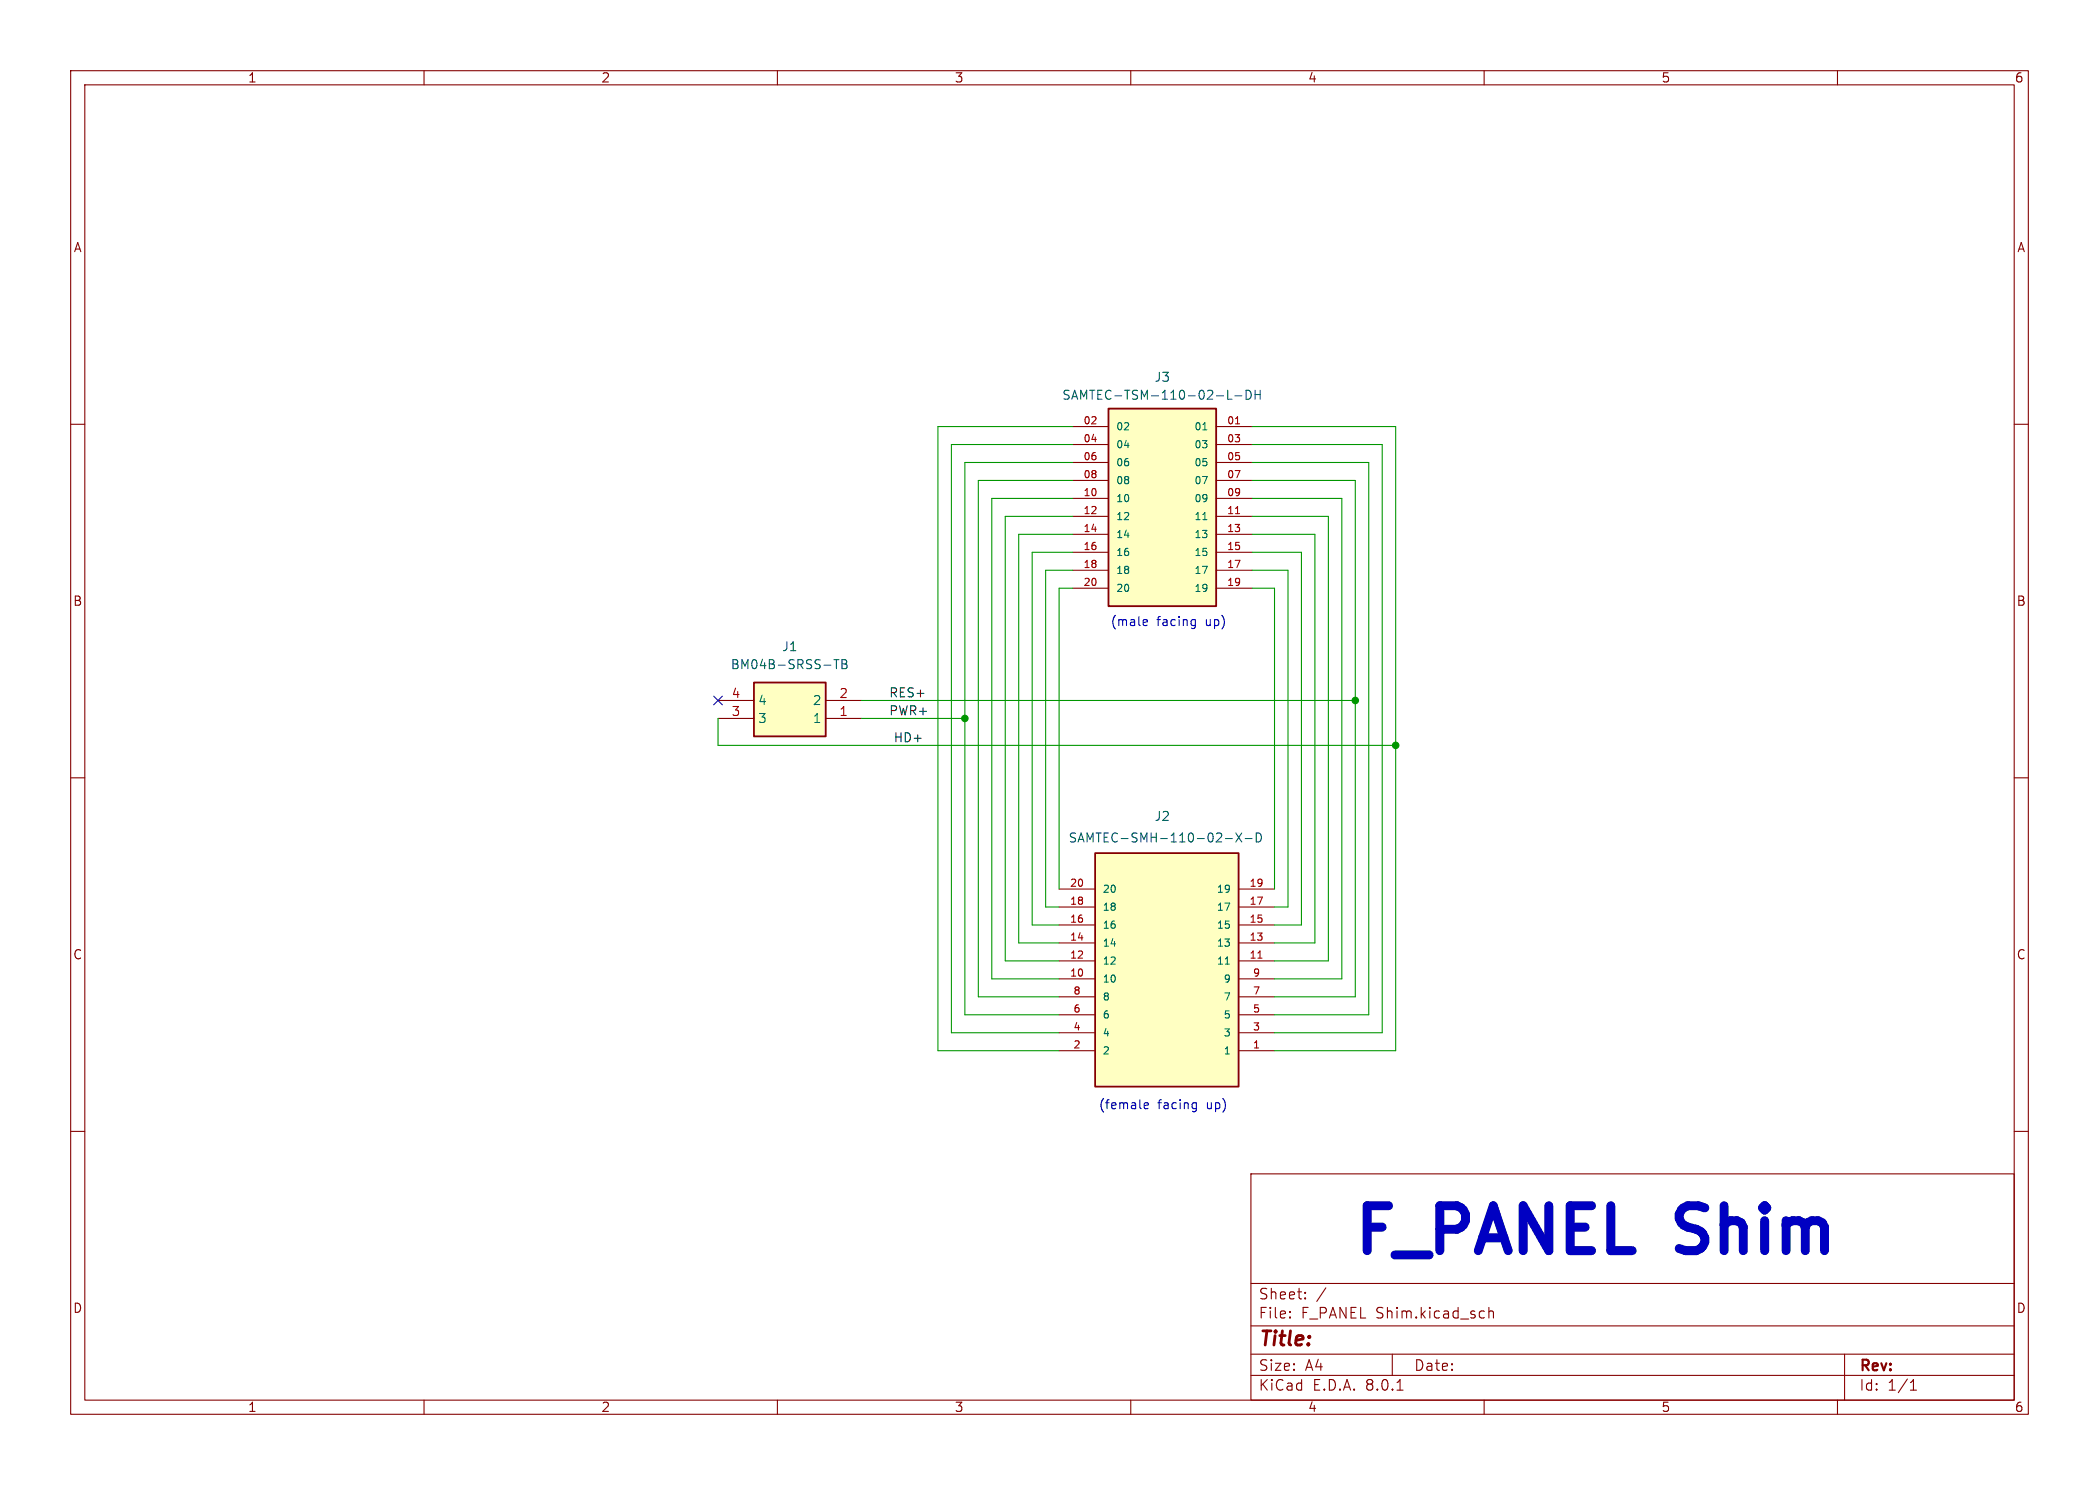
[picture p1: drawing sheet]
<svg xmlns="http://www.w3.org/2000/svg" width="297mm" height="210mm" viewBox="0 0 297 210" stroke-linecap="round" stroke-linejoin="round" font-family="sans-serif">
<g fill="none" stroke="#840000" stroke-width=".15">
<path d="M10 10h277v190h-277zM12 12h273v186h-273zM60 10v2M110 10v2M160 10v2M210 10v2M260 10v2M10 60h2M285 60h2M10 110h2M285 110h2M10 160h2"/>
<path d="M285 160h2M177 166h108v32h-108zM60 198v2M110 198v2M160 198v2M177 194.5h108M177 191.5h108M177 187.5h108M177 181.5h108M182.5 186.3h.1l-.1 .1M182.5 186.3v.1M182.5 185.5v.1"/>
<path d="M182.5 185.5h.1l-.1 .1M184.7 183.6v.1M184.7 183.6h-.1l.1 .1M184.7 182.8v.1M184.7 182.8h-.1l.1 .1M187.6 182.1l-1.3 2M197 191.5v3M197.7 196.6h.8M209.9 185.4l.1 .1M210 198v2M210 186.3l-.1 .1M210.7 184.9v1.5"/>
<path d="M210.7 185.5a.37 .37 0 0 1 .6 .1v.8M260 198v2M261 191.5v6.5M270.3 196.6h.9M270.3 195.5l.4-.4v1.5"/>
</g>
<path d="M155 120.7h20.3v33h-20.3z" fill="#ffffc2"/>
<path d="M155 120.7h20.3v33h-20.3z" fill="none" stroke="#840000" stroke-width=".25"/>
<g fill="none" stroke="#840000" stroke-width=".15">
<path d="M149.9 138.4h5M149.9 135.9h5M149.9 133.4h5M149.9 130.8h5M149.9 128.3h5M149.9 125.7h5M175.3 138.4h5M175.3 135.9h5M175.3 133.4h5M175.3 130.8h5M175.3 128.3h5M175.3 125.7h5"/>
<path d="M149.9 148.6h5M149.9 146.1h5M149.9 143.5h5M149.9 141h5M175.3 148.6h5M175.3 146.1h5M175.3 143.5h5M175.3 141h5"/>
</g>
<path d="M173.4 118.6h1M174.9 117.8l.8 1.3M175.7 117.8l-.8 1.3M176.2 118.6h1M177.8 117.8a.64 .64 0 0 1 .7 .6 .64 .64 0 0 1-.7 .7zM173.4 136.4h.6" fill="none" stroke="#006464" stroke-width=".15"/>
<path d="M178 135.5h.6" fill="none" stroke="#a90000" stroke-width=".15"/>
<path d="M156.8 57.8h15.3v27.9h-15.3z" fill="#ffffc2"/>
<path d="M156.8 57.8h15.3v27.9h-15.3z" fill="none" stroke="#840000" stroke-width=".25"/>
<g fill="none" stroke="#840000" stroke-width=".15">
<path d="M151.8 60.3h5M151.8 62.9h5M151.8 65.4h5M151.8 67.9h5M151.8 70.5h5M151.8 73h5M151.8 75.6h5M151.8 78.1h5M172.1 60.3h5.1M172.1 62.9h5.1M172.1 65.4h5.1M172.1 67.9h5.1"/>
<path d="M172.1 70.5h5.1M172.1 73h5.1M172.1 75.6h5.1M172.1 78.1h5.1M151.8 80.6h5M151.8 83.2h5M172.1 80.6h5.1M172.1 83.2h5.1"/>
</g>
<path d="M173.7 55.2v1.3h.6M174.7 56h1M176.3 55.2a.64 .64 0 0 1 .8 .6 .64 .64 0 0 1-.8 .7zM177.6 55.2v1.3M177.6 55.8h.7M178.3 55.2v1.3M170.2 60.8h.6M170.2 73.5h.6" fill="none" stroke="#006464" stroke-width=".15"/>
<path d="M174.8 59.9h.6M174.8 72.6h.6" fill="none" stroke="#a90000" stroke-width=".15"/>
<path d="M106.7 96.5h10.1v7.6h-10.1z" fill="#ffffc2"/>
<path d="M106.7 96.5h10.1v7.6h-10.1z" fill="none" stroke="#840000" stroke-width=".25"/>
<path d="M101.6 99.1h5.1M116.8 99.1h5.1M101.6 101.6h5.1M116.8 101.6h5.1" fill="none" stroke="#840000" stroke-width=".15"/>
<path d="M118 93.3h.7M118.4 93.3v1.3M119.1 93.3h.5l.1 .1 .1 .3-.2 .2a.34 .34 0 0 1 .3 .3 .34 .34 0 0 1-.3 .4h-.5zM119.1 93.9h.5" fill="none" stroke="#006464" stroke-width=".15"/>
<path d="M161.9 87.6l.4 .1 .1 .2-.6 .1M162.3 88.4l-.4 .1M168.8 87.6l.3 .1M169.1 88.4l-.3 .1M169.1 87.6v1l-.2 .3M161.9 156.4l.6-.2-.1-.2-.3-.1-.2 .2 .1 .6h.4M168.9 155.9l.4 .1M169.3 156.7l-.4 .1M169.3 155.9v1.1l-.3 .2" fill="none" stroke="#0000c2" stroke-width=".15"/>
<g fill="none" stroke="#009600" stroke-width=".15">
<path d="M151.8 62.9h-17.2v83.2h15.3M151.8 67.9h-13.4v73.1h11.5M151.8 65.4h-15.3v78.1h13.4M151.8 60.3h-19.1v88.3h17.2M151.8 75.6h-7.7v57.8h5.8M151.8 73h-9.6v62.9h7.7M151.8 70.5h-11.5v67.9h9.6M151.8 78.1h-5.8v52.7h3.9M177.2 62.9h18.4v83.2h-15.3M177.2 60.3h20.3v88.3h-17.2M177.2 65.4h16.5v78.1h-13.4M177.2 75.6h8.9v57.8h-5.8"/>
<path d="M177.2 73h10.8v62.9h-7.7M177.2 67.9h14.6v73.1h-11.5M177.2 78.1h6.9v52.7h-3.8M177.2 70.5h12.7v67.9h-9.6M121.9 99.1h69.9M151.8 80.6h-3.8v47.7h1.9M151.8 83.2h-1.9v42.5M177.2 80.6h5v47.7h-1.9M177.2 83.2h3.1v42.5M101.6 101.6v3.8h95.9M121.9 101.6h14.6"/>
</g>
<path d="M101 98.5l1.2 1.2M102.2 98.5l-1.2 1.2" fill="none" stroke="#000084" stroke-width=".15"/>
<g fill="#009600" stroke="#009600" stroke-width=".15">
<circle cx="136.5" cy="101.6" r=".46"/>
<circle cx="197.5" cy="105.4" r=".46"/>
<circle cx="191.8" cy="99.1" r=".46"/>
</g>
<g font-size="8.8" fill="#0000c2">
<text x="190.7" y="179.1">F_PANEL</text>
<text x="237.7" y="179.1">Shim</text>
</g>
<text font-size="2.8" fill="#840000" x="178" y="190.9">Title:</text>
<g font-size="2.1" fill="#840000">
<text x="178" y="184">Sheet:</text>
<text x="178" y="186.7">File:</text>
<text x="184.1" y="186.7">F_PANEL Shim.kicad_sch</text>
<text x="178" y="196.9">KiCad</text>
<text x="178" y="194.1">Size:</text>
<text x="184.7" y="194.1">A4</text>
<text x="185.7" y="196.9">E.D.A.</text>
<text x="193.3" y="196.9">8.0.1</text>
<text x="200" y="194.1">Date:</text>
<text x="263" y="194.3">Rev:</text>
<text x="263" y="196.9">Id:</text>
<text x="267.1" y="196.9">1/1</text>
</g>
<g font-size="1.8" fill="#840000">
<text x="35" y="11.9">1</text>
<text x="85" y="11.9">2</text>
<text x="135" y="11.9">3</text>
<text x="185" y="11.9">4</text>
<text x="235" y="11.9">5</text>
<text x="285" y="11.9">6</text>
<text x="10.3" y="35.9">A</text>
<text x="285.3" y="35.9">A</text>
<text x="10.3" y="85.9">B</text>
<text x="285.3" y="85.9">B</text>
<text x="10.3" y="135.9">C</text>
<text x="285.3" y="135.9">C</text>
<text x="10.3" y="185.9">D</text>
<text x="285.3" y="185.9">D</text>
<text x="35" y="199.9">1</text>
<text x="85" y="199.9">2</text>
<text x="135" y="199.9">3</text>
<text x="185" y="199.9">4</text>
<text x="235" y="199.9">5</text>
<text x="285" y="199.9">6</text>
</g>
<g font-size="1.8" fill="#006464">
<text x="150.2" y="56.7">SAMTEC-TSM-110-02-L-DH</text>
<text x="163.3" y="54.2">J3</text>
<text x="103.3" y="94.8">BM04B-SRSS-TB</text>
<text x="110.6" y="92.3">J1</text>
<text x="107.2" y="99.9">4</text>
<text x="114.9" y="99.9">2</text>
<text x="107.2" y="102.5">3</text>
<text x="114.9" y="102.5">1</text>
<text x="151.1" y="119.4">SAMTEC-SMH-110-02-X-D</text>
<text x="163.3" y="116.3">J2</text>
</g>
<g font-size="1.8" fill="#0000c2">
<text x="157.1" y="88.8">(male</text>
<text x="163.7" y="88.8">facing</text>
<text x="170.7" y="88.8">up)</text>
<text x="155.4" y="157.1">(female</text>
<text x="163.8" y="157.1">facing</text>
<text x="170.9" y="157.1">up)</text>
</g>
<g font-size="1.8" fill="#a90000">
<text x="103.4" y="101.3">3</text>
<text x="103.4" y="98.8">4</text>
<text x="118.7" y="101.3">1</text>
<text x="118.7" y="98.8">2</text>
</g>
<g font-size="1.8" fill="#0f0f0f">
<text x="125.7" y="101.3">PWR+</text>
<text x="125.7" y="98.7">RES+</text>
<text x="126.4" y="105.1">HD+</text>
</g>
<g font-size="1.4" fill="#a90000">
<text x="153.2" y="60.1">02</text>
<text x="153.2" y="62.6">04</text>
<text x="153.2" y="65.2">06</text>
<text x="173.5" y="60.1">01</text>
<text x="173.5" y="62.6">03</text>
<text x="173.5" y="65.2">05</text>
<text x="153.2" y="67.7">08</text>
<text x="153.2" y="70.2">10</text>
<text x="173.5" y="67.7">07</text>
<text x="173.5" y="70.2">09</text>
<text x="153.2" y="72.8">12</text>
<text x="153.2" y="75.3">14</text>
<text x="153.2" y="77.9">16</text>
<text x="173.5" y="72.8">11</text>
<text x="173.5" y="75.3">13</text>
<text x="173.5" y="77.9">15</text>
<text x="153.2" y="80.4">18</text>
<text x="153.2" y="82.9">20</text>
<text x="173.5" y="80.4">17</text>
<text x="173.5" y="82.9">19</text>
<text x="151.3" y="125.5">20</text>
<text x="176.7" y="125.5">19</text>
<text x="151.3" y="130.6">16</text>
<text x="151.3" y="128">18</text>
<text x="176.7" y="130.6">15</text>
<text x="176.7" y="128">17</text>
<text x="151.3" y="135.6">12</text>
<text x="151.3" y="133.1">14</text>
<text x="176.7" y="135.6">11</text>
<text x="176.7" y="133.1">13</text>
<text x="151.3" y="138.2">10</text>
<text x="151.8" y="143.3">6</text>
<text x="151.8" y="140.7">8</text>
<text x="177.2" y="143.3">5</text>
<text x="177.2" y="140.7">7</text>
<text x="177.2" y="138.2">9</text>
<text x="151.8" y="148.3">2</text>
<text x="151.8" y="145.8">4</text>
<text x="177.2" y="148.3">1</text>
<text x="177.2" y="145.8">3</text>
</g>
<g font-size="1.4" fill="#006464">
<text x="157.9" y="61.1">02</text>
<text x="157.9" y="63.6">04</text>
<text x="168.9" y="61.1">01</text>
<text x="168.9" y="63.6">03</text>
<text x="157.9" y="66.1">06</text>
<text x="157.9" y="68.7">08</text>
<text x="157.9" y="71.2">10</text>
<text x="168.9" y="66.1">05</text>
<text x="168.9" y="68.7">07</text>
<text x="168.9" y="71.2">09</text>
<text x="157.9" y="73.8">12</text>
<text x="157.9" y="76.3">14</text>
<text x="168.9" y="73.8">11</text>
<text x="168.9" y="76.3">13</text>
<text x="157.9" y="78.8">16</text>
<text x="157.9" y="81.4">18</text>
<text x="157.9" y="83.9">20</text>
<text x="168.9" y="78.8">15</text>
<text x="168.9" y="81.4">17</text>
<text x="168.9" y="83.9">19</text>
<text x="156" y="131.5">16</text>
<text x="156" y="129">18</text>
<text x="156" y="126.5">20</text>
<text x="172.1" y="131.5">15</text>
<text x="172.1" y="129">17</text>
<text x="172.1" y="126.5">19</text>
<text x="156" y="136.6">12</text>
<text x="156" y="134.1">14</text>
<text x="172.1" y="136.6">11</text>
<text x="172.1" y="134.1">13</text>
<text x="156" y="139.2">10</text>
<text x="156" y="141.7">8</text>
<text x="173" y="141.7">7</text>
<text x="173" y="139.2">9</text>
<text x="156" y="149.3">2</text>
<text x="156" y="146.8">4</text>
<text x="156" y="144.2">6</text>
<text x="173" y="149.3">1</text>
<text x="173" y="146.8">3</text>
<text x="173" y="144.2">5</text>
</g>
</svg>
